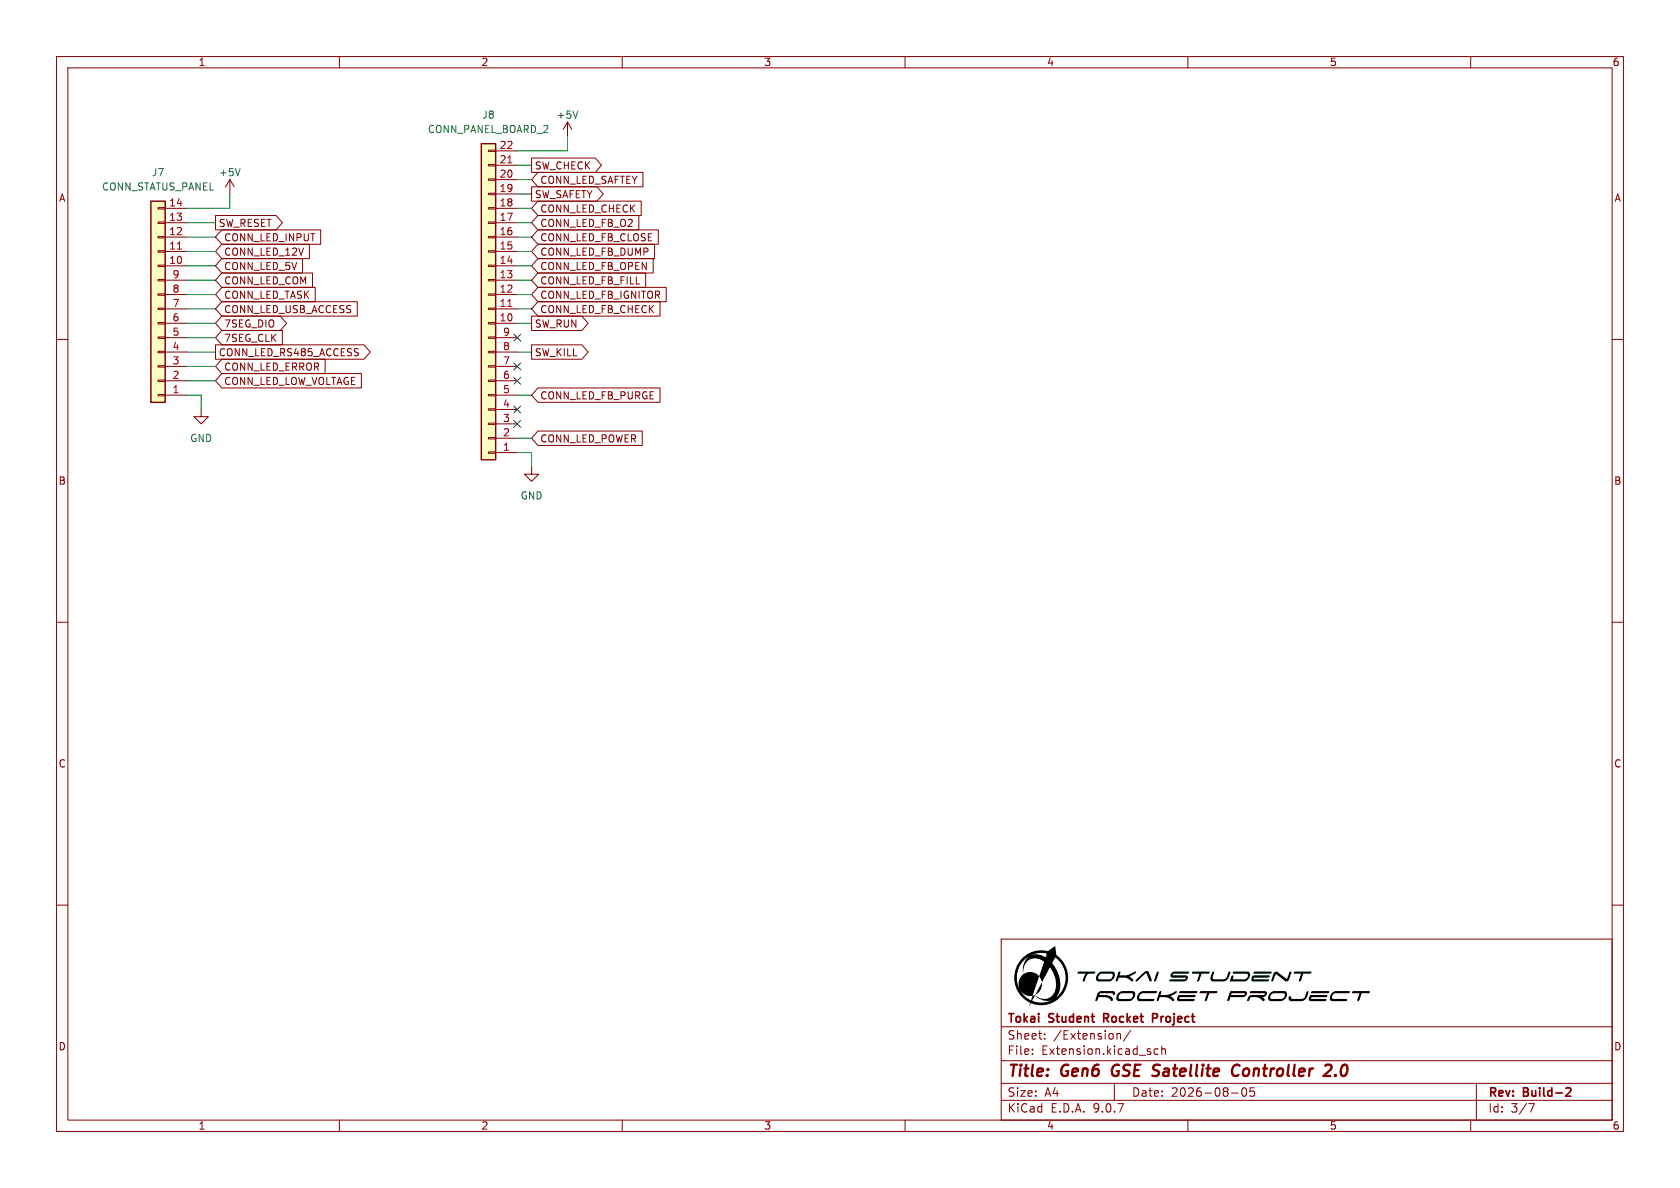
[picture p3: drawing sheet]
(kicad_sch
 (version 20250114)
 (generator "eeschema")
 (generator_version "9.0")
 (paper "A4")
 (title_block
  (title "Gen6 GSE Satellite Controller 2.0")
  (date "2026-08-05")
  (rev "Build-2")
  (company "Tokai Student Rocket Project"))
 (lib_symbols
  (symbol "Connector_Generic:Conn_01x14"
   (pin_names
    (offset 1.016) (hide yes)) (exclude_from_sim no) (in_bom yes) (on_board yes)
   (property "Reference" "J" (at 0 17.78 0) (effects (font (size 1.27 1.27))))
   (property "Value" "Conn_01x14" (at 0 -20.32 0) (effects (font (size 1.27 1.27))))
   (property "Footprint" "" (at 0 0 0) (effects (font (size 1.27 1.27)) (hide yes)))
   (property "Datasheet" "~" (at 0 0 0) (effects (font (size 1.27 1.27)) (hide yes)))
   (property "Description" "Generic connector, single row, 01x14, script generated (kicad-library-utils/schlib/autogen/connector/)" (at 0 0 0) (effects (font (size 1.27 1.27)) (hide yes)))
   (symbol "Conn_01x14_1_1"
    (rectangle (start -1.27 16.51) (end 1.27 -19.05) (stroke (width 0.254) (type default)) (fill (type background)))
    (rectangle (start -1.27 15.367) (end 0 15.113) (stroke (width 0.1524) (type default)) (fill (type none)))
    (rectangle (start -1.27 12.827) (end 0 12.573) (stroke (width 0.1524) (type default)) (fill (type none)))
    (rectangle (start -1.27 10.287) (end 0 10.033) (stroke (width 0.1524) (type default)) (fill (type none)))
    (rectangle (start -1.27 7.747) (end 0 7.493) (stroke (width 0.1524) (type default)) (fill (type none)))
    (rectangle (start -1.27 5.207) (end 0 4.953) (stroke (width 0.1524) (type default)) (fill (type none)))
    (rectangle (start -1.27 2.667) (end 0 2.413) (stroke (width 0.1524) (type default)) (fill (type none)))
    (rectangle (start -1.27 0.127) (end 0 -0.127) (stroke (width 0.1524) (type default)) (fill (type none)))
    (rectangle (start -1.27 -2.413) (end 0 -2.667) (stroke (width 0.1524) (type default)) (fill (type none)))
    (rectangle (start -1.27 -4.953) (end 0 -5.207) (stroke (width 0.1524) (type default)) (fill (type none)))
    (rectangle (start -1.27 -7.493) (end 0 -7.747) (stroke (width 0.1524) (type default)) (fill (type none)))
    (rectangle (start -1.27 -10.033) (end 0 -10.287) (stroke (width 0.1524) (type default)) (fill (type none)))
    (rectangle (start -1.27 -12.573) (end 0 -12.827) (stroke (width 0.1524) (type default)) (fill (type none)))
    (rectangle (start -1.27 -15.113) (end 0 -15.367) (stroke (width 0.1524) (type default)) (fill (type none)))
    (rectangle (start -1.27 -17.653) (end 0 -17.907) (stroke (width 0.1524) (type default)) (fill (type none)))
    (pin passive line (at -5.08 15.24 0) (length 3.81) (name "Pin_1" (effects (font (size 1.27 1.27)))) (number "1" (effects (font (size 1.27 1.27)))))
    (pin passive line (at -5.08 12.7 0) (length 3.81) (name "Pin_2" (effects (font (size 1.27 1.27)))) (number "2" (effects (font (size 1.27 1.27)))))
    (pin passive line (at -5.08 10.16 0) (length 3.81) (name "Pin_3" (effects (font (size 1.27 1.27)))) (number "3" (effects (font (size 1.27 1.27)))))
    (pin passive line (at -5.08 7.62 0) (length 3.81) (name "Pin_4" (effects (font (size 1.27 1.27)))) (number "4" (effects (font (size 1.27 1.27)))))
    (pin passive line (at -5.08 5.08 0) (length 3.81) (name "Pin_5" (effects (font (size 1.27 1.27)))) (number "5" (effects (font (size 1.27 1.27)))))
    (pin passive line (at -5.08 2.54 0) (length 3.81) (name "Pin_6" (effects (font (size 1.27 1.27)))) (number "6" (effects (font (size 1.27 1.27)))))
    (pin passive line (at -5.08 0 0) (length 3.81) (name "Pin_7" (effects (font (size 1.27 1.27)))) (number "7" (effects (font (size 1.27 1.27)))))
    (pin passive line (at -5.08 -2.54 0) (length 3.81) (name "Pin_8" (effects (font (size 1.27 1.27)))) (number "8" (effects (font (size 1.27 1.27)))))
    (pin passive line (at -5.08 -5.08 0) (length 3.81) (name "Pin_9" (effects (font (size 1.27 1.27)))) (number "9" (effects (font (size 1.27 1.27)))))
    (pin passive line (at -5.08 -7.62 0) (length 3.81) (name "Pin_10" (effects (font (size 1.27 1.27)))) (number "10" (effects (font (size 1.27 1.27)))))
    (pin passive line (at -5.08 -10.16 0) (length 3.81) (name "Pin_11" (effects (font (size 1.27 1.27)))) (number "11" (effects (font (size 1.27 1.27)))))
    (pin passive line (at -5.08 -12.7 0) (length 3.81) (name "Pin_12" (effects (font (size 1.27 1.27)))) (number "12" (effects (font (size 1.27 1.27)))))
    (pin passive line (at -5.08 -15.24 0) (length 3.81) (name "Pin_13" (effects (font (size 1.27 1.27)))) (number "13" (effects (font (size 1.27 1.27)))))
    (pin passive line (at -5.08 -17.78 0) (length 3.81) (name "Pin_14" (effects (font (size 1.27 1.27)))) (number "14" (effects (font (size 1.27 1.27))))))
   (embedded_fonts no))
  (symbol "Connector_Generic:Conn_01x22"
   (pin_names
    (offset 1.016) (hide yes)) (exclude_from_sim no) (in_bom yes) (on_board yes)
   (property "Reference" "J" (at 0 27.94 0) (effects (font (size 1.27 1.27))))
   (property "Value" "Conn_01x22" (at 0 -30.48 0) (effects (font (size 1.27 1.27))))
   (property "Footprint" "" (at 0 0 0) (effects (font (size 1.27 1.27)) (hide yes)))
   (property "Datasheet" "~" (at 0 0 0) (effects (font (size 1.27 1.27)) (hide yes)))
   (property "Description" "Generic connector, single row, 01x22, script generated (kicad-library-utils/schlib/autogen/connector/)" (at 0 0 0) (effects (font (size 1.27 1.27)) (hide yes)))
   (symbol "Conn_01x22_1_1"
    (rectangle (start -1.27 26.67) (end 1.27 -29.21) (stroke (width 0.254) (type default)) (fill (type background)))
    (rectangle (start -1.27 25.527) (end 0 25.273) (stroke (width 0.1524) (type default)) (fill (type none)))
    (rectangle (start -1.27 22.987) (end 0 22.733) (stroke (width 0.1524) (type default)) (fill (type none)))
    (rectangle (start -1.27 20.447) (end 0 20.193) (stroke (width 0.1524) (type default)) (fill (type none)))
    (rectangle (start -1.27 17.907) (end 0 17.653) (stroke (width 0.1524) (type default)) (fill (type none)))
    (rectangle (start -1.27 15.367) (end 0 15.113) (stroke (width 0.1524) (type default)) (fill (type none)))
    (rectangle (start -1.27 12.827) (end 0 12.573) (stroke (width 0.1524) (type default)) (fill (type none)))
    (rectangle (start -1.27 10.287) (end 0 10.033) (stroke (width 0.1524) (type default)) (fill (type none)))
    (rectangle (start -1.27 7.747) (end 0 7.493) (stroke (width 0.1524) (type default)) (fill (type none)))
    (rectangle (start -1.27 5.207) (end 0 4.953) (stroke (width 0.1524) (type default)) (fill (type none)))
    (rectangle (start -1.27 2.667) (end 0 2.413) (stroke (width 0.1524) (type default)) (fill (type none)))
    (rectangle (start -1.27 0.127) (end 0 -0.127) (stroke (width 0.1524) (type default)) (fill (type none)))
    (rectangle (start -1.27 -2.413) (end 0 -2.667) (stroke (width 0.1524) (type default)) (fill (type none)))
    (rectangle (start -1.27 -4.953) (end 0 -5.207) (stroke (width 0.1524) (type default)) (fill (type none)))
    (rectangle (start -1.27 -7.493) (end 0 -7.747) (stroke (width 0.1524) (type default)) (fill (type none)))
    (rectangle (start -1.27 -10.033) (end 0 -10.287) (stroke (width 0.1524) (type default)) (fill (type none)))
    (rectangle (start -1.27 -12.573) (end 0 -12.827) (stroke (width 0.1524) (type default)) (fill (type none)))
    (rectangle (start -1.27 -15.113) (end 0 -15.367) (stroke (width 0.1524) (type default)) (fill (type none)))
    (rectangle (start -1.27 -17.653) (end 0 -17.907) (stroke (width 0.1524) (type default)) (fill (type none)))
    (rectangle (start -1.27 -20.193) (end 0 -20.447) (stroke (width 0.1524) (type default)) (fill (type none)))
    (rectangle (start -1.27 -22.733) (end 0 -22.987) (stroke (width 0.1524) (type default)) (fill (type none)))
    (rectangle (start -1.27 -25.273) (end 0 -25.527) (stroke (width 0.1524) (type default)) (fill (type none)))
    (rectangle (start -1.27 -27.813) (end 0 -28.067) (stroke (width 0.1524) (type default)) (fill (type none)))
    (pin passive line (at -5.08 25.4 0) (length 3.81) (name "Pin_1" (effects (font (size 1.27 1.27)))) (number "1" (effects (font (size 1.27 1.27)))))
    (pin passive line (at -5.08 22.86 0) (length 3.81) (name "Pin_2" (effects (font (size 1.27 1.27)))) (number "2" (effects (font (size 1.27 1.27)))))
    (pin passive line (at -5.08 20.32 0) (length 3.81) (name "Pin_3" (effects (font (size 1.27 1.27)))) (number "3" (effects (font (size 1.27 1.27)))))
    (pin passive line (at -5.08 17.78 0) (length 3.81) (name "Pin_4" (effects (font (size 1.27 1.27)))) (number "4" (effects (font (size 1.27 1.27)))))
    (pin passive line (at -5.08 15.24 0) (length 3.81) (name "Pin_5" (effects (font (size 1.27 1.27)))) (number "5" (effects (font (size 1.27 1.27)))))
    (pin passive line (at -5.08 12.7 0) (length 3.81) (name "Pin_6" (effects (font (size 1.27 1.27)))) (number "6" (effects (font (size 1.27 1.27)))))
    (pin passive line (at -5.08 10.16 0) (length 3.81) (name "Pin_7" (effects (font (size 1.27 1.27)))) (number "7" (effects (font (size 1.27 1.27)))))
    (pin passive line (at -5.08 7.62 0) (length 3.81) (name "Pin_8" (effects (font (size 1.27 1.27)))) (number "8" (effects (font (size 1.27 1.27)))))
    (pin passive line (at -5.08 5.08 0) (length 3.81) (name "Pin_9" (effects (font (size 1.27 1.27)))) (number "9" (effects (font (size 1.27 1.27)))))
    (pin passive line (at -5.08 2.54 0) (length 3.81) (name "Pin_10" (effects (font (size 1.27 1.27)))) (number "10" (effects (font (size 1.27 1.27)))))
    (pin passive line (at -5.08 0 0) (length 3.81) (name "Pin_11" (effects (font (size 1.27 1.27)))) (number "11" (effects (font (size 1.27 1.27)))))
    (pin passive line (at -5.08 -2.54 0) (length 3.81) (name "Pin_12" (effects (font (size 1.27 1.27)))) (number "12" (effects (font (size 1.27 1.27)))))
    (pin passive line (at -5.08 -5.08 0) (length 3.81) (name "Pin_13" (effects (font (size 1.27 1.27)))) (number "13" (effects (font (size 1.27 1.27)))))
    (pin passive line (at -5.08 -7.62 0) (length 3.81) (name "Pin_14" (effects (font (size 1.27 1.27)))) (number "14" (effects (font (size 1.27 1.27)))))
    (pin passive line (at -5.08 -10.16 0) (length 3.81) (name "Pin_15" (effects (font (size 1.27 1.27)))) (number "15" (effects (font (size 1.27 1.27)))))
    (pin passive line (at -5.08 -12.7 0) (length 3.81) (name "Pin_16" (effects (font (size 1.27 1.27)))) (number "16" (effects (font (size 1.27 1.27)))))
    (pin passive line (at -5.08 -15.24 0) (length 3.81) (name "Pin_17" (effects (font (size 1.27 1.27)))) (number "17" (effects (font (size 1.27 1.27)))))
    (pin passive line (at -5.08 -17.78 0) (length 3.81) (name "Pin_18" (effects (font (size 1.27 1.27)))) (number "18" (effects (font (size 1.27 1.27)))))
    (pin passive line (at -5.08 -20.32 0) (length 3.81) (name "Pin_19" (effects (font (size 1.27 1.27)))) (number "19" (effects (font (size 1.27 1.27)))))
    (pin passive line (at -5.08 -22.86 0) (length 3.81) (name "Pin_20" (effects (font (size 1.27 1.27)))) (number "20" (effects (font (size 1.27 1.27)))))
    (pin passive line (at -5.08 -25.4 0) (length 3.81) (name "Pin_21" (effects (font (size 1.27 1.27)))) (number "21" (effects (font (size 1.27 1.27)))))
    (pin passive line (at -5.08 -27.94 0) (length 3.81) (name "Pin_22" (effects (font (size 1.27 1.27)))) (number "22" (effects (font (size 1.27 1.27))))))
   (embedded_fonts no))
  (symbol "power:+5V"
   (power)
   (pin_names
    (offset 0)) (exclude_from_sim no) (in_bom yes) (on_board yes)
   (property "Reference" "#PWR" (at 0 -3.81 0) (effects (font (size 1.27 1.27)) (hide yes)))
   (property "Value" "+5V" (at 0 3.556 0) (effects (font (size 1.27 1.27))))
   (property "Footprint" "" (at 0 0 0) (effects (font (size 1.27 1.27)) (hide yes)))
   (property "Datasheet" "" (at 0 0 0) (effects (font (size 1.27 1.27)) (hide yes)))
   (property "Description" "Power symbol creates a global label with name \"+5V\"" (at 0 0 0) (effects (font (size 1.27 1.27)) (hide yes)))
   (symbol "+5V_0_1"
    (polyline (pts (xy -0.762 1.27) (xy 0 2.54)) (stroke (width 0) (type default)) (fill (type none)))
    (polyline (pts (xy 0 2.54) (xy 0.762 1.27)) (stroke (width 0) (type default)) (fill (type none)))
    (polyline (pts (xy 0 0) (xy 0 2.54)) (stroke (width 0) (type default)) (fill (type none))))
   (symbol "+5V_1_1"
    (pin power_in line (at 0 0 90) (length 0) (hide yes) (name "+5V" (effects (font (size 1.27 1.27)))) (number "1" (effects (font (size 1.27 1.27))))))
   (embedded_fonts no))
  (symbol "power:GND"
   (power)
   (pin_names
    (offset 0)) (exclude_from_sim no) (in_bom yes) (on_board yes)
   (property "Reference" "#PWR" (at 0 -6.35 0) (effects (font (size 1.27 1.27)) (hide yes)))
   (property "Value" "GND" (at 0 -3.81 0) (effects (font (size 1.27 1.27))))
   (property "Footprint" "" (at 0 0 0) (effects (font (size 1.27 1.27)) (hide yes)))
   (property "Datasheet" "" (at 0 0 0) (effects (font (size 1.27 1.27)) (hide yes)))
   (property "Description" "Power symbol creates a global label with name \"GND\" , ground" (at 0 0 0) (effects (font (size 1.27 1.27)) (hide yes)))
   (symbol "GND_0_1"
    (polyline (pts (xy 0 0) (xy 0 -1.27) (xy 1.27 -1.27) (xy 0 -2.54) (xy -1.27 -1.27) (xy 0 -1.27)) (stroke (width 0) (type default)) (fill (type none))))
   (symbol "GND_1_1"
    (pin power_in line (at 0 0 270) (length 0) (hide yes) (name "GND" (effects (font (size 1.27 1.27)))) (number "1" (effects (font (size 1.27 1.27))))))
   (embedded_fonts no)))
 (no_connect
  (at 91.44 59.69))
 (no_connect
  (at 91.44 67.31))
 (no_connect
  (at 91.44 72.39))
 (no_connect
  (at 91.44 64.77))
 (no_connect
  (at 91.44 74.93))
 (wire
  (pts (xy 91.44 31.75) (xy 93.98 31.75))
  (stroke (width 0) (type default)))
 (wire
  (pts (xy 33.02 44.45) (xy 38.1 44.45))
  (stroke (width 0) (type default)))
 (wire
  (pts (xy 33.02 39.37) (xy 38.1 39.37))
  (stroke (width 0) (type default)))
 (wire
  (pts (xy 91.44 36.83) (xy 93.98 36.83))
  (stroke (width 0) (type default)))
 (wire
  (pts (xy 91.44 44.45) (xy 93.98 44.45))
  (stroke (width 0) (type default)))
 (wire
  (pts (xy 33.02 57.15) (xy 38.1 57.15))
  (stroke (width 0) (type default)))
 (wire
  (pts (xy 33.02 49.53) (xy 38.1 49.53))
  (stroke (width 0) (type default)))
 (wire
  (pts (xy 33.02 41.91) (xy 38.1 41.91))
  (stroke (width 0) (type default)))
 (wire
  (pts (xy 91.44 41.91) (xy 93.98 41.91))
  (stroke (width 0) (type default)))
 (wire
  (pts (xy 93.98 80.01) (xy 93.98 82.55))
  (stroke (width 0) (type default)))
 (wire
  (pts (xy 33.02 52.07) (xy 38.1 52.07))
  (stroke (width 0) (type default)))
 (wire
  (pts (xy 33.02 54.61) (xy 38.1 54.61))
  (stroke (width 0) (type default)))
 (wire
  (pts (xy 33.02 59.69) (xy 38.1 59.69))
  (stroke (width 0) (type default)))
 (wire
  (pts (xy 33.02 46.99) (xy 38.1 46.99))
  (stroke (width 0) (type default)))
 (wire
  (pts (xy 91.44 77.47) (xy 93.98 77.47))
  (stroke (width 0) (type default)))
 (wire
  (pts (xy 100.33 24.13) (xy 100.33 26.67))
  (stroke (width 0) (type default)))
 (wire
  (pts (xy 91.44 46.99) (xy 93.98 46.99))
  (stroke (width 0) (type default)))
 (wire
  (pts (xy 91.44 39.37) (xy 93.98 39.37))
  (stroke (width 0) (type default)))
 (wire
  (pts (xy 91.44 52.07) (xy 93.98 52.07))
  (stroke (width 0) (type default)))
 (wire
  (pts (xy 91.44 49.53) (xy 93.98 49.53))
  (stroke (width 0) (type default)))
 (wire
  (pts (xy 91.44 29.21) (xy 93.98 29.21))
  (stroke (width 0) (type default)))
 (wire
  (pts (xy 33.02 67.31) (xy 38.1 67.31))
  (stroke (width 0) (type default)))
 (wire
  (pts (xy 91.44 54.61) (xy 93.98 54.61))
  (stroke (width 0) (type default)))
 (wire
  (pts (xy 100.33 26.67) (xy 91.44 26.67))
  (stroke (width 0) (type default)))
 (wire
  (pts (xy 91.44 69.85) (xy 93.98 69.85))
  (stroke (width 0) (type default)))
 (wire
  (pts (xy 40.64 34.29) (xy 40.64 36.83))
  (stroke (width 0) (type default)))
 (wire
  (pts (xy 35.56 69.85) (xy 35.56 72.39))
  (stroke (width 0) (type default)))
 (wire
  (pts (xy 91.44 80.01) (xy 93.98 80.01))
  (stroke (width 0) (type default)))
 (wire
  (pts (xy 91.44 34.29) (xy 93.98 34.29))
  (stroke (width 0) (type default)))
 (wire
  (pts (xy 33.02 69.85) (xy 35.56 69.85))
  (stroke (width 0) (type default)))
 (wire
  (pts (xy 33.02 62.23) (xy 38.1 62.23))
  (stroke (width 0) (type default)))
 (wire
  (pts (xy 33.02 64.77) (xy 38.1 64.77))
  (stroke (width 0) (type default)))
 (wire
  (pts (xy 91.44 57.15) (xy 93.98 57.15))
  (stroke (width 0) (type default)))
 (wire
  (pts (xy 40.64 36.83) (xy 33.02 36.83))
  (stroke (width 0) (type default)))
 (wire
  (pts (xy 91.44 62.23) (xy 93.98 62.23))
  (stroke (width 0) (type default)))
 (image
  (at 210.82 172.72)
  (scale 0.0505047)
  (data))
 (global_label "CONN_LED_FB_O2"
  (shape input)
  (at 93.98 39.37 0)
  (fields_autoplaced yes)
  (effects (font (size 1.27 1.27)) (justify left))
  (property "Intersheetrefs" "${INTERSHEET_REFS}" (at 113.4752 39.37 0) (effects (font (size 1.27 1.27)) (justify left) (hide yes))))
 (global_label "CONN_LED_12V"
  (shape input)
  (at 38.1 44.45 0)
  (fields_autoplaced yes)
  (effects (font (size 1.27 1.27)) (justify left))
  (property "Intersheetrefs" "${INTERSHEET_REFS}" (at 55.1572 44.45 0) (effects (font (size 1.27 1.27)) (justify left) (hide yes))))
 (global_label "CONN_LED_FB_DUMP"
  (shape input)
  (at 93.98 44.45 0)
  (fields_autoplaced yes)
  (effects (font (size 1.27 1.27)) (justify left))
  (property "Intersheetrefs" "${INTERSHEET_REFS}" (at 116.2571 44.45 0) (effects (font (size 1.27 1.27)) (justify left) (hide yes))))
 (global_label "CONN_LED_FB_OPEN"
  (shape input)
  (at 93.98 46.99 0)
  (fields_autoplaced yes)
  (effects (font (size 1.27 1.27)) (justify left))
  (property "Intersheetrefs" "${INTERSHEET_REFS}" (at 116.0152 46.99 0) (effects (font (size 1.27 1.27)) (justify left) (hide yes))))
 (global_label "CONN_LED_FB_FILL"
  (shape input)
  (at 93.98 49.53 0)
  (fields_autoplaced yes)
  (effects (font (size 1.27 1.27)) (justify left))
  (property "Intersheetrefs" "${INTERSHEET_REFS}" (at 114.6848 49.53 0) (effects (font (size 1.27 1.27)) (justify left) (hide yes))))
 (global_label "CONN_LED_FB_IGNITOR"
  (shape input)
  (at 93.98 52.07 0)
  (fields_autoplaced yes)
  (effects (font (size 1.27 1.27)) (justify left))
  (property "Intersheetrefs" "${INTERSHEET_REFS}" (at 118.3134 52.07 0) (effects (font (size 1.27 1.27)) (justify left) (hide yes))))
 (global_label "CONN_LED_LOW_VOLTAGE"
  (shape input)
  (at 38.1 67.31 0)
  (fields_autoplaced yes)
  (effects (font (size 1.27 1.27)) (justify left))
  (property "Intersheetrefs" "${INTERSHEET_REFS}" (at 64.3496 67.31 0) (effects (font (size 1.27 1.27)) (justify left) (hide yes))))
 (global_label "SW_RESET"
  (shape output)
  (at 38.1 39.37 0)
  (fields_autoplaced yes)
  (effects (font (size 1.27 1.27)) (justify left))
  (property "Intersheetrefs" "${INTERSHEET_REFS}" (at 50.3794 39.37 0) (effects (font (size 1.27 1.27)) (justify left) (hide yes))))
 (global_label "CONN_LED_USB_ACCESS"
  (shape input)
  (at 38.1 54.61 0)
  (fields_autoplaced yes)
  (effects (font (size 1.27 1.27)) (justify left))
  (property "Intersheetrefs" "${INTERSHEET_REFS}" (at 63.6238 54.61 0) (effects (font (size 1.27 1.27)) (justify left) (hide yes))))
 (global_label "SW_CHECK"
  (shape output)
  (at 93.98 29.21 0)
  (fields_autoplaced yes)
  (effects (font (size 1.27 1.27)) (justify left))
  (property "Intersheetrefs" "${INTERSHEET_REFS}" (at 106.8832 29.21 0) (effects (font (size 1.27 1.27)) (justify left) (hide yes))))
 (global_label "CONN_LED_CHECK"
  (shape input)
  (at 93.98 36.83 0)
  (fields_autoplaced yes)
  (effects (font (size 1.27 1.27)) (justify left))
  (property "Intersheetrefs" "${INTERSHEET_REFS}" (at 113.8985 36.83 0) (effects (font (size 1.27 1.27)) (justify left) (hide yes))))
 (global_label "SW_SAFETY"
  (shape output)
  (at 93.98 34.29 0)
  (fields_autoplaced yes)
  (effects (font (size 1.27 1.27)) (justify left))
  (property "Intersheetrefs" "${INTERSHEET_REFS}" (at 107.1856 34.29 0) (effects (font (size 1.27 1.27)) (justify left) (hide yes))))
 (global_label "CONN_LED_5V"
  (shape input)
  (at 38.1 46.99 0)
  (fields_autoplaced yes)
  (effects (font (size 1.27 1.27)) (justify left))
  (property "Intersheetrefs" "${INTERSHEET_REFS}" (at 53.9477 46.99 0) (effects (font (size 1.27 1.27)) (justify left) (hide yes))))
 (global_label "CONN_LED_FB_PURGE"
  (shape input)
  (at 93.98 69.85 0)
  (fields_autoplaced yes)
  (effects (font (size 1.27 1.27)) (justify left))
  (property "Intersheetrefs" "${INTERSHEET_REFS}" (at 117.2247 69.85 0) (effects (font (size 1.27 1.27)) (justify left) (hide yes))))
 (global_label "CONN_LED_POWER"
  (shape input)
  (at 93.98 77.47 0)
  (fields_autoplaced yes)
  (effects (font (size 1.27 1.27)) (justify left))
  (property "Intersheetrefs" "${INTERSHEET_REFS}" (at 114.0799 77.47 0) (effects (font (size 1.27 1.27)) (justify left) (hide yes))))
 (global_label "CONN_LED_RS485_ACCESS"
  (shape output)
  (at 38.1 62.23 0)
  (fields_autoplaced yes)
  (effects (font (size 1.27 1.27)) (justify left))
  (property "Intersheetrefs" "${INTERSHEET_REFS}" (at 65.9218 62.23 0) (effects (font (size 1.27 1.27)) (justify left) (hide yes))))
 (global_label "7SEG_CLK"
  (shape input)
  (at 38.1 59.69 0)
  (fields_autoplaced yes)
  (effects (font (size 1.27 1.27)) (justify left))
  (property "Intersheetrefs" "${INTERSHEET_REFS}" (at 50.3795 59.69 0) (effects (font (size 1.27 1.27)) (justify left) (hide yes))))
 (global_label "CONN_LED_TASK"
  (shape input)
  (at 38.1 52.07 0)
  (fields_autoplaced yes)
  (effects (font (size 1.27 1.27)) (justify left))
  (property "Intersheetrefs" "${INTERSHEET_REFS}" (at 56.1853 52.07 0) (effects (font (size 1.27 1.27)) (justify left) (hide yes))))
 (global_label "CONN_LED_COM"
  (shape input)
  (at 38.1 49.53 0)
  (fields_autoplaced yes)
  (effects (font (size 1.27 1.27)) (justify left))
  (property "Intersheetrefs" "${INTERSHEET_REFS}" (at 55.7015 49.53 0) (effects (font (size 1.27 1.27)) (justify left) (hide yes))))
 (global_label "SW_KILL"
  (shape output)
  (at 93.98 62.23 0)
  (fields_autoplaced yes)
  (effects (font (size 1.27 1.27)) (justify left))
  (property "Intersheetrefs" "${INTERSHEET_REFS}" (at 104.5247 62.23 0) (effects (font (size 1.27 1.27)) (justify left) (hide yes))))
 (global_label "CONN_LED_ERROR"
  (shape input)
  (at 38.1 64.77 0)
  (fields_autoplaced yes)
  (effects (font (size 1.27 1.27)) (justify left))
  (property "Intersheetrefs" "${INTERSHEET_REFS}" (at 57.9391 64.77 0) (effects (font (size 1.27 1.27)) (justify left) (hide yes))))
 (global_label "CONN_LED_INPUT"
  (shape input)
  (at 38.1 41.91 0)
  (fields_autoplaced yes)
  (effects (font (size 1.27 1.27)) (justify left))
  (property "Intersheetrefs" "${INTERSHEET_REFS}" (at 57.153 41.91 0) (effects (font (size 1.27 1.27)) (justify left) (hide yes))))
 (global_label "SW_RUN"
  (shape output)
  (at 93.98 57.15 0)
  (fields_autoplaced yes)
  (effects (font (size 1.27 1.27)) (justify left))
  (property "Intersheetrefs" "${INTERSHEET_REFS}" (at 104.5247 57.15 0) (effects (font (size 1.27 1.27)) (justify left) (hide yes))))
 (global_label "CONN_LED_FB_CHECK"
  (shape input)
  (at 93.98 54.61 0)
  (fields_autoplaced yes)
  (effects (font (size 1.27 1.27)) (justify left))
  (property "Intersheetrefs" "${INTERSHEET_REFS}" (at 116.1362 54.61 0) (effects (font (size 1.27 1.27)) (justify left) (hide yes))))
 (global_label "CONN_LED_SAFTEY"
  (shape input)
  (at 93.98 31.75 0)
  (fields_autoplaced yes)
  (effects (font (size 1.27 1.27)) (justify left))
  (property "Intersheetrefs" "${INTERSHEET_REFS}" (at 114.2009 31.75 0) (effects (font (size 1.27 1.27)) (justify left) (hide yes))))
 (global_label "7SEG_DIO"
  (shape bidirectional)
  (at 38.1 57.15 0)
  (fields_autoplaced yes)
  (effects (font (size 1.27 1.27)) (justify left))
  (property "Intersheetrefs" "${INTERSHEET_REFS}" (at 51.128 57.15 0) (effects (font (size 1.27 1.27)) (justify left) (hide yes))))
 (global_label "CONN_LED_FB_CLOSE"
  (shape input)
  (at 93.98 41.91 0)
  (fields_autoplaced yes)
  (effects (font (size 1.27 1.27)) (justify left))
  (property "Intersheetrefs" "${INTERSHEET_REFS}" (at 116.9223 41.91 0) (effects (font (size 1.27 1.27)) (justify left) (hide yes))))
 (symbol
  (lib_id "Connector_Generic:Conn_01x22")
  (at 86.36 54.61 180)
  (unit 1)
  (exclude_from_sim no)
  (in_bom yes)
  (on_board yes)
  (dnp no)
  (fields_autoplaced yes)
  (property "Reference" "J8" (at 86.36 20.32 0) (effects (font (size 1.27 1.27))))
  (property "Value" "CONN_PANEL_BOARD_2" (at 86.36 22.86 0) (effects (font (size 1.27 1.27))))
  (property "Footprint" "TSRP_Connector_Hirose:DF51A-22DP-2DS" (at 86.36 54.61 0) (effects (font (size 1.27 1.27)) (hide yes)))
  (property "Datasheet" "~" (at 86.36 54.61 0) (effects (font (size 1.27 1.27)) (hide yes)))
  (property "Description" "" (at 86.36 54.61 0) (effects (font (size 1.27 1.27)) (hide yes)))
  (property "LCSC" "" (at 86.36 54.61 0) (effects (font (size 1.27 1.27)) (hide yes)))
  (property "Digikey_PN" "2946-2601-3104-ND" (at 86.36 54.61 0) (effects (font (size 1.27 1.27)) (hide yes)))
  (pin "1")
  (pin "10")
  (pin "11")
  (pin "12")
  (pin "13")
  (pin "14")
  (pin "15")
  (pin "16")
  (pin "17")
  (pin "18")
  (pin "19")
  (pin "2")
  (pin "20")
  (pin "21")
  (pin "22")
  (pin "3")
  (pin "4")
  (pin "5")
  (pin "6")
  (pin "7")
  (pin "8")
  (pin "9"))
 (symbol
  (lib_id "power:+5V")
  (at 100.33 24.13 0)
  (unit 1)
  (exclude_from_sim no)
  (in_bom yes)
  (on_board yes)
  (dnp no)
  (fields_autoplaced yes)
  (property "Reference" "#PWR053" (at 100.33 27.94 0) (effects (font (size 1.27 1.27)) (hide yes)))
  (property "Value" "+5V" (at 100.33 20.32 0) (effects (font (size 1.27 1.27))))
  (property "Footprint" "" (at 100.33 24.13 0) (effects (font (size 1.27 1.27)) (hide yes)))
  (property "Datasheet" "" (at 100.33 24.13 0) (effects (font (size 1.27 1.27)) (hide yes)))
  (property "Description" "" (at 100.33 24.13 0) (effects (font (size 1.27 1.27)) (hide yes)))
  (pin "1"))
 (symbol
  (lib_id "Connector_Generic:Conn_01x14")
  (at 27.94 54.61 180)
  (unit 1)
  (exclude_from_sim no)
  (in_bom yes)
  (on_board yes)
  (dnp no)
  (fields_autoplaced yes)
  (property "Reference" "J7" (at 27.94 30.48 0) (effects (font (size 1.27 1.27))))
  (property "Value" "CONN_STATUS_PANEL" (at 27.94 33.02 0) (effects (font (size 1.27 1.27))))
  (property "Footprint" "TSRP_Connector_Hirose:DF51A-14DP-2DS" (at 27.94 54.61 0) (effects (font (size 1.27 1.27)) (hide yes)))
  (property "Datasheet" "~" (at 27.94 54.61 0) (effects (font (size 1.27 1.27)) (hide yes)))
  (property "Description" "" (at 27.94 54.61 0) (effects (font (size 1.27 1.27)) (hide yes)))
  (property "LCSC" "" (at 27.94 54.61 0) (effects (font (size 1.27 1.27)) (hide yes)))
  (property "Digikey_PN" "2946-2601-3104-ND" (at 27.94 54.61 0) (effects (font (size 1.27 1.27)) (hide yes)))
  (pin "1")
  (pin "10")
  (pin "11")
  (pin "12")
  (pin "13")
  (pin "14")
  (pin "2")
  (pin "3")
  (pin "4")
  (pin "5")
  (pin "6")
  (pin "7")
  (pin "8")
  (pin "9"))
 (symbol
  (lib_id "power:GND")
  (at 35.56 72.39 0)
  (unit 1)
  (exclude_from_sim no)
  (in_bom yes)
  (on_board yes)
  (dnp no)
  (fields_autoplaced yes)
  (property "Reference" "#PWR050" (at 35.56 78.74 0) (effects (font (size 1.27 1.27)) (hide yes)))
  (property "Value" "GND" (at 35.56 77.47 0) (effects (font (size 1.27 1.27))))
  (property "Footprint" "" (at 35.56 72.39 0) (effects (font (size 1.27 1.27)) (hide yes)))
  (property "Datasheet" "" (at 35.56 72.39 0) (effects (font (size 1.27 1.27)) (hide yes)))
  (property "Description" "" (at 35.56 72.39 0) (effects (font (size 1.27 1.27)) (hide yes)))
  (pin "1"))
 (symbol
  (lib_id "power:+5V")
  (at 40.64 34.29 0)
  (unit 1)
  (exclude_from_sim no)
  (in_bom yes)
  (on_board yes)
  (dnp no)
  (fields_autoplaced yes)
  (property "Reference" "#PWR051" (at 40.64 38.1 0) (effects (font (size 1.27 1.27)) (hide yes)))
  (property "Value" "+5V" (at 40.64 30.48 0) (effects (font (size 1.27 1.27))))
  (property "Footprint" "" (at 40.64 34.29 0) (effects (font (size 1.27 1.27)) (hide yes)))
  (property "Datasheet" "" (at 40.64 34.29 0) (effects (font (size 1.27 1.27)) (hide yes)))
  (property "Description" "" (at 40.64 34.29 0) (effects (font (size 1.27 1.27)) (hide yes)))
  (pin "1"))
 (symbol
  (lib_id "power:GND")
  (at 93.98 82.55 0)
  (unit 1)
  (exclude_from_sim no)
  (in_bom yes)
  (on_board yes)
  (dnp no)
  (fields_autoplaced yes)
  (property "Reference" "#PWR052" (at 93.98 88.9 0) (effects (font (size 1.27 1.27)) (hide yes)))
  (property "Value" "GND" (at 93.98 87.63 0) (effects (font (size 1.27 1.27))))
  (property "Footprint" "" (at 93.98 82.55 0) (effects (font (size 1.27 1.27)) (hide yes)))
  (property "Datasheet" "" (at 93.98 82.55 0) (effects (font (size 1.27 1.27)) (hide yes)))
  (property "Description" "" (at 93.98 82.55 0) (effects (font (size 1.27 1.27)) (hide yes)))
  (pin "1")))
